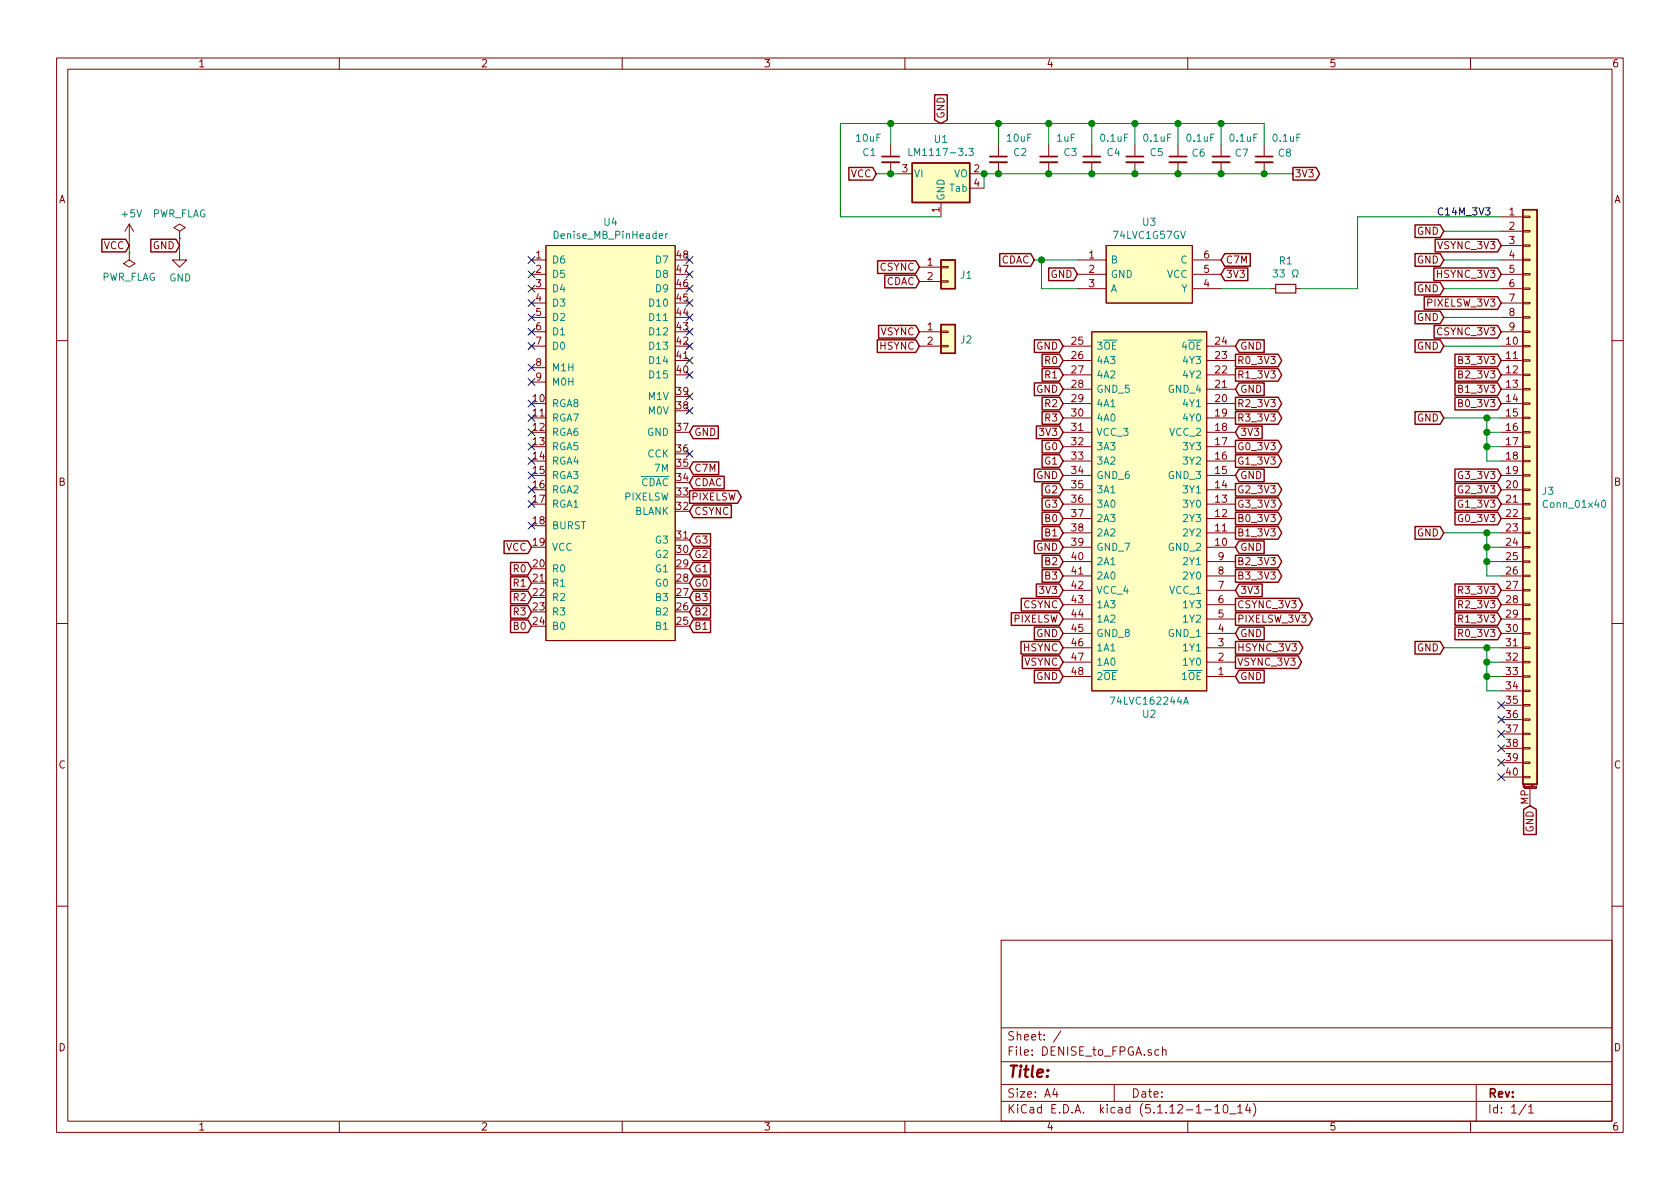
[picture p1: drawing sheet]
EESchema Schematic File Version 4
EELAYER 30 0
EELAYER END
$Descr A4 11693 8268
encoding utf-8
Sheet 1 1
Title ""
Date ""
Rev ""
Comp ""
Comment1 ""
Comment2 ""
Comment3 ""
Comment4 ""
$EndDescr
$Comp
L power:PWR_FLAG #FLG01
U 1 1
P 900 1750
F 0 "#FLG01" H 900 1825 50  0001 C CNN
F 1 "PWR_FLAG" H 900 1923 50  0000 C CNN
F 2 "" H 900 1750 50  0001 C CNN
F 3 "~" H 900 1750 50  0001 C CNN
	1    900  1750
	-1   0    0    1   
$EndComp
$Comp
L power:+5V #PWR01
U 1 1
P 900 1650
F 0 "#PWR01" H 900 1500 50  0001 C CNN
F 1 "+5V" H 915 1823 50  0000 C CNN
F 2 "" H 900 1650 50  0001 C CNN
F 3 "" H 900 1650 50  0001 C CNN
	1    900  1650
	1    0    0    -1  
$EndComp
Wire Wire Line
	900  1750 900  1650
Text GLabel 900  1700 0    50   Input ~ 0
VCC
$Comp
L power:PWR_FLAG #FLG02
U 1 1
P 1250 1650
F 0 "#FLG02" H 1250 1725 50  0001 C CNN
F 1 "PWR_FLAG" H 1250 1823 50  0000 C CNN
F 2 "" H 1250 1650 50  0001 C CNN
F 3 "~" H 1250 1650 50  0001 C CNN
	1    1250 1650
	1    0    0    -1  
$EndComp
$Comp
L power:GND #PWR02
U 1 1
P 1250 1750
F 0 "#PWR02" H 1250 1500 50  0001 C CNN
F 1 "GND" H 1255 1577 50  0000 C CNN
F 2 "" H 1250 1750 50  0001 C CNN
F 3 "" H 1250 1750 50  0001 C CNN
	1    1250 1750
	1    0    0    -1  
$EndComp
Wire Wire Line
	1250 1650 1250 1750
Text GLabel 1250 1700 0    50   Input ~ 0
GND
$Comp
L DENISE_to_FPGA:Denise U4
U 1 1
P 4250 3100
F 0 "U4" H 4250 4665 50  0000 C CNN
F 1 "Denise_MB_PinHeader" H 4250 4574 50  0000 C CNN
F 2 "DENISE_to_FPGA:DIP-48_W15.24mm_Socket_LongPads" H 4200 1600 50  0001 C CNN
F 3 "" H 4200 1600 50  0001 C CNN
	1    4250 3100
	1    0    0    -1  
$EndComp
Text GLabel 3700 3800 0    50   Input ~ 0
VCC
Text GLabel 3700 4050 0    50   Input ~ 0
R1
Text GLabel 3700 3950 0    50   Input ~ 0
R0
Text GLabel 3700 4250 0    50   Input ~ 0
R3
Text GLabel 3700 4150 0    50   Input ~ 0
R2
Text GLabel 3700 4350 0    50   Input ~ 0
B0
Text GLabel 4800 3950 2    50   Input ~ 0
G1
Text GLabel 4800 4050 2    50   Input ~ 0
G0
Text GLabel 4800 4250 2    50   Input ~ 0
B2
Text GLabel 4800 4150 2    50   Input ~ 0
B3
Text GLabel 4800 4350 2    50   Input ~ 0
B1
Text GLabel 4800 3750 2    50   Input ~ 0
G3
Text GLabel 4800 3850 2    50   Input ~ 0
G2
Text GLabel 4800 3450 2    50   Output ~ 0
PIXELSW
Text GLabel 4800 3000 2    50   Input ~ 0
GND
Text GLabel 7400 2600 0    50   Input ~ 0
R1
Text GLabel 7400 2500 0    50   Input ~ 0
R0
Text GLabel 7400 2900 0    50   Input ~ 0
R3
Text GLabel 7400 2800 0    50   Input ~ 0
R2
Text GLabel 7400 3600 0    50   Input ~ 0
B0
Text GLabel 7400 3200 0    50   Input ~ 0
G1
Text GLabel 7400 3100 0    50   Input ~ 0
G0
Text GLabel 7400 3900 0    50   Input ~ 0
B2
Text GLabel 7400 4000 0    50   Input ~ 0
B3
Text GLabel 7400 3700 0    50   Input ~ 0
B1
Text GLabel 7400 3500 0    50   Input ~ 0
G3
Text GLabel 7400 3400 0    50   Input ~ 0
G2
Text GLabel 8600 3600 2    50   Output ~ 0
B0_3V3
Text GLabel 8600 3900 2    50   Output ~ 0
B2_3V3
Text GLabel 8600 3700 2    50   Output ~ 0
B1_3V3
Text GLabel 8600 4000 2    50   Output ~ 0
B3_3V3
Text GLabel 8600 2500 2    50   Output ~ 0
R0_3V3
Text GLabel 8600 3500 2    50   Output ~ 0
G3_3V3
Text GLabel 8600 2600 2    50   Output ~ 0
R1_3V3
Text GLabel 8600 3400 2    50   Output ~ 0
G2_3V3
Text GLabel 8600 3200 2    50   Output ~ 0
G1_3V3
Text GLabel 8600 3100 2    50   Output ~ 0
G0_3V3
Text GLabel 8600 2800 2    50   Output ~ 0
R2_3V3
Text GLabel 8600 2900 2    50   Output ~ 0
R3_3V3
$Comp
L DENISE_to_FPGA:LM1117-3.3 U1
U 1 1
P 6550 1200
F 0 "U1" H 6550 1442 50  0000 C CNN
F 1 "LM1117-3.3" H 6550 1351 50  0000 C CNN
F 2 "Package_TO_SOT_SMD:SOT-223" H 6550 1200 50  0001 C CNN
F 3 "http://www.ti.com/lit/ds/symlink/lm1117.pdf" H 6550 1200 50  0001 C CNN
	1    6550 1200
	1    0    0    -1  
$EndComp
Text GLabel 6100 1200 0    50   Input ~ 0
VCC
Text GLabel 6550 850  1    50   Input ~ 0
GND
Wire Wire Line
	6550 1500 5850 1500
Wire Wire Line
	5850 1500 5850 850 
Wire Wire Line
	6850 1300 6850 1200
Wire Wire Line
	6850 1200 6950 1200
Connection ~ 6850 1200
Text GLabel 9000 1200 2    50   Output ~ 0
3V3
$Comp
L Device:C_Small C1
U 1 1
P 6200 1100
F 0 "C1" H 6000 1150 50  0000 L CNN
F 1 "10uF" H 5950 1250 50  0000 L CNN
F 2 "Capacitor_SMD:C_1206_3216Metric_Pad1.42x1.75mm_HandSolder" H 6200 1100 50  0001 C CNN
F 3 "~" H 6200 1100 50  0001 C CNN
	1    6200 1100
	1    0    0    -1  
$EndComp
Wire Wire Line
	5850 850  6200 850 
Connection ~ 6200 1200
Wire Wire Line
	6200 1200 6250 1200
Wire Wire Line
	6100 1200 6200 1200
Wire Wire Line
	6200 1000 6200 850 
Connection ~ 6200 850 
$Comp
L Device:C_Small C2
U 1 1
P 6950 1100
F 0 "C2" H 7050 1150 50  0000 L CNN
F 1 "10uF" H 7000 1250 50  0000 L CNN
F 2 "Capacitor_SMD:C_1206_3216Metric_Pad1.42x1.75mm_HandSolder" H 6950 1100 50  0001 C CNN
F 3 "~" H 6950 1100 50  0001 C CNN
	1    6950 1100
	1    0    0    -1  
$EndComp
Connection ~ 6950 1200
Wire Wire Line
	6950 1200 7300 1200
Wire Wire Line
	6950 1000 6950 850 
Wire Wire Line
	6200 850  6950 850 
$Comp
L Device:C_Small C3
U 1 1
P 7300 1100
F 0 "C3" H 7400 1150 50  0000 L CNN
F 1 "1uF" H 7350 1250 50  0000 L CNN
F 2 "Capacitor_SMD:C_0805_2012Metric_Pad1.15x1.40mm_HandSolder" H 7300 1100 50  0001 C CNN
F 3 "~" H 7300 1100 50  0001 C CNN
	1    7300 1100
	1    0    0    -1  
$EndComp
Connection ~ 7300 1200
Wire Wire Line
	7300 1000 7300 850 
Wire Wire Line
	7300 850  6950 850 
Connection ~ 6950 850 
$Comp
L Device:C_Small C4
U 1 1
P 7600 1100
F 0 "C4" H 7700 1150 50  0000 L CNN
F 1 "0.1uF" H 7650 1250 50  0000 L CNN
F 2 "DENISE_to_FPGA:C_0805_2012Metric_Pad1.15x1.4mm_HandSolder" H 7600 1100 50  0001 C CNN
F 3 "~" H 7600 1100 50  0001 C CNN
	1    7600 1100
	1    0    0    -1  
$EndComp
$Comp
L Device:C_Small C5
U 1 1
P 7900 1100
F 0 "C5" H 8000 1150 50  0000 L CNN
F 1 "0.1uF" H 7950 1250 50  0000 L CNN
F 2 "DENISE_to_FPGA:C_0805_2012Metric_Pad1.15x1.4mm_HandSolder" H 7900 1100 50  0001 C CNN
F 3 "~" H 7900 1100 50  0001 C CNN
	1    7900 1100
	1    0    0    -1  
$EndComp
Wire Wire Line
	7300 1200 7600 1200
Connection ~ 7600 1200
Wire Wire Line
	7600 1200 7900 1200
Wire Wire Line
	7600 1000 7600 850 
Wire Wire Line
	7600 850  7300 850 
Connection ~ 7300 850 
Wire Wire Line
	7900 1000 7900 850 
Wire Wire Line
	7900 850  7600 850 
Connection ~ 7600 850 
Text GLabel 7400 4100 0    50   Input ~ 0
3V3
Text GLabel 8600 3000 2    50   Input ~ 0
3V3
Text GLabel 7400 2700 0    50   Input ~ 0
GND
Text GLabel 7400 3300 0    50   Input ~ 0
GND
$Comp
L Connector_Generic_MountingPin:Conn_01x40_MountingPin J3
U 1 1
P 10650 3400
F 0 "J3" H 10730 3392 50  0000 L CNN
F 1 "Conn_01x40" H 10730 3301 50  0000 L CNN
F 2 "Connector_FFC-FPC:Hirose_FH12-40S-0.5SH_1x40-1MP_P0.50mm_Horizontal" H 10650 3400 50  0001 C CNN
F 3 "~" H 10650 3400 50  0001 C CNN
	1    10650 3400
	1    0    0    -1  
$EndComp
Text GLabel 10050 2400 0    50   Input ~ 0
GND
Text GLabel 10450 4400 0    50   Input ~ 0
R0_3V3
Text GLabel 10450 4300 0    50   Input ~ 0
R1_3V3
Text GLabel 10450 4200 0    50   Input ~ 0
R2_3V3
Text GLabel 10450 4100 0    50   Input ~ 0
R3_3V3
Text GLabel 10050 2900 0    50   Input ~ 0
GND
Wire Wire Line
	10450 2900 10350 2900
Wire Wire Line
	10350 2900 10350 3000
Wire Wire Line
	10350 3000 10450 3000
Connection ~ 10350 2900
Wire Wire Line
	10350 3000 10350 3100
Wire Wire Line
	10350 3100 10450 3100
Connection ~ 10350 3000
Wire Wire Line
	10350 3100 10350 3200
Connection ~ 10350 3100
Wire Wire Line
	10050 2900 10350 2900
Wire Wire Line
	10450 3200 10350 3200
Text GLabel 10450 2800 0    50   Input ~ 0
B0_3V3
Text GLabel 10450 2700 0    50   Input ~ 0
B1_3V3
Text GLabel 10450 2600 0    50   Input ~ 0
B2_3V3
Text GLabel 10450 2500 0    50   Input ~ 0
B3_3V3
Text GLabel 7400 3000 0    50   Input ~ 0
3V3
Text GLabel 7400 3800 0    50   Input ~ 0
GND
Text GLabel 7400 4400 0    50   Input ~ 0
GND
Text GLabel 7400 4300 0    50   Input ~ 0
PIXELSW
Text GLabel 8600 4300 2    50   Output ~ 0
PIXELSW_3V3
Text GLabel 10450 3300 0    50   Input ~ 0
G3_3V3
Text GLabel 10450 3400 0    50   Input ~ 0
G2_3V3
Text GLabel 10450 3500 0    50   Input ~ 0
G1_3V3
Text GLabel 10450 3600 0    50   Input ~ 0
G0_3V3
Text GLabel 8600 4100 2    50   Input ~ 0
3V3
Wire Wire Line
	10050 2400 10450 2400
Text GLabel 10450 2300 0    50   Input ~ 0
CSYNC_3V3
Text GLabel 10450 2100 0    50   Input ~ 0
PIXELSW_3V3
Text GLabel 10050 1800 0    50   Input ~ 0
GND
Wire Wire Line
	10050 1800 10450 1800
Text GLabel 10650 5600 3    50   Input ~ 0
GND
Text GLabel 7400 4500 0    50   Input ~ 0
HSYNC
Text GLabel 8600 4500 2    50   Output ~ 0
HSYNC_3V3
Text GLabel 10450 1900 0    50   Input ~ 0
HSYNC_3V3
Text GLabel 7400 4600 0    50   Input ~ 0
VSYNC
Text GLabel 8600 4600 2    50   Output ~ 0
VSYNC_3V3
Text GLabel 10450 1700 0    50   Input ~ 0
VSYNC_3V3
Text GLabel 6400 2400 0    50   Input ~ 0
HSYNC
Text GLabel 6400 2300 0    50   Input ~ 0
VSYNC
$Comp
L Connector_Generic:Conn_01x02 J1
U 1 1
P 6600 1850
F 0 "J1" H 6680 1796 50  0000 L CNN
F 1 "Conn_01x02" H 6680 1751 50  0001 L CNN
F 2 "Connector_PinHeader_2.54mm:PinHeader_1x02_P2.54mm_Horizontal" H 6600 1850 50  0001 C CNN
F 3 "~" H 6600 1850 50  0001 C CNN
	1    6600 1850
	1    0    0    -1  
$EndComp
Wire Wire Line
	7900 1200 8200 1200
Connection ~ 7900 1200
$Comp
L Connector_Generic:Conn_01x02 J2
U 1 1
P 6600 2300
F 0 "J2" H 6680 2246 50  0000 L CNN
F 1 "Conn_01x02" H 6680 2201 50  0001 L CNN
F 2 "Connector_PinHeader_2.54mm:PinHeader_1x02_P2.54mm_Horizontal" H 6600 2300 50  0001 C CNN
F 3 "~" H 6600 2300 50  0001 C CNN
	1    6600 2300
	1    0    0    -1  
$EndComp
$Comp
L Device:C_Small C6
U 1 1
P 8200 1100
F 0 "C6" H 8292 1146 50  0000 L CNN
F 1 "0.1uF" H 8250 1250 50  0000 L CNN
F 2 "DENISE_to_FPGA:C_0805_2012Metric_Pad1.15x1.4mm_HandSolder" H 8200 1100 50  0001 C CNN
F 3 "~" H 8200 1100 50  0001 C CNN
	1    8200 1100
	1    0    0    -1  
$EndComp
Wire Wire Line
	8200 1000 8200 850 
Wire Wire Line
	8200 850  7900 850 
Connection ~ 7900 850 
Connection ~ 8200 1200
Text GLabel 10050 2200 0    50   Input ~ 0
GND
Wire Wire Line
	10050 2200 10450 2200
Text GLabel 10050 2000 0    50   Input ~ 0
GND
Wire Wire Line
	10050 2000 10450 2000
Text GLabel 10050 1600 0    50   Input ~ 0
GND
Wire Wire Line
	10050 1600 10450 1600
$Comp
L Device:R_Small R1
U 1 1
P 8950 2000
F 0 "R1" V 8754 2000 50  0000 C CNN
F 1 "33 Ω" V 8845 2000 50  0000 C CNN
F 2 "Resistor_SMD:R_0805_2012Metric_Pad1.20x1.40mm_HandSolder" H 8950 2000 50  0001 C CNN
F 3 "~" H 8950 2000 50  0001 C CNN
	1    8950 2000
	0    1    1    0   
$EndComp
Text Label 10000 1500 0    50   ~ 0
C14M_3V3
NoConn ~ 10450 5400
NoConn ~ 10450 5200
NoConn ~ 10450 5000
NoConn ~ 10450 4900
NoConn ~ 10450 5100
NoConn ~ 10450 5300
Wire Wire Line
	10450 4000 10350 4000
Wire Wire Line
	10050 3700 10350 3700
Connection ~ 10350 3900
Wire Wire Line
	10350 3900 10350 4000
Connection ~ 10350 3800
Wire Wire Line
	10350 3900 10450 3900
Wire Wire Line
	10350 3800 10350 3900
Connection ~ 10350 3700
Wire Wire Line
	10350 3800 10450 3800
Wire Wire Line
	10350 3700 10350 3800
Wire Wire Line
	10450 3700 10350 3700
Text GLabel 10050 3700 0    50   Input ~ 0
GND
Wire Wire Line
	10450 4800 10350 4800
Wire Wire Line
	10050 4500 10350 4500
Connection ~ 10350 4700
Wire Wire Line
	10350 4700 10350 4800
Connection ~ 10350 4600
Wire Wire Line
	10350 4700 10450 4700
Wire Wire Line
	10350 4600 10350 4700
Connection ~ 10350 4500
Wire Wire Line
	10350 4600 10450 4600
Wire Wire Line
	10350 4500 10350 4600
Wire Wire Line
	10450 4500 10350 4500
Text GLabel 10050 4500 0    50   Input ~ 0
GND
NoConn ~ 3700 1800
NoConn ~ 3700 1900
NoConn ~ 3700 2000
NoConn ~ 3700 2100
NoConn ~ 3700 2200
NoConn ~ 3700 2300
NoConn ~ 3700 2400
NoConn ~ 3700 2550
NoConn ~ 3700 2650
NoConn ~ 3700 2800
NoConn ~ 3700 2900
NoConn ~ 3700 3000
NoConn ~ 3700 3100
NoConn ~ 3700 3200
NoConn ~ 3700 3300
NoConn ~ 3700 3400
NoConn ~ 3700 3500
NoConn ~ 3700 3650
NoConn ~ 4800 1800
NoConn ~ 4800 1900
NoConn ~ 4800 2000
NoConn ~ 4800 2100
NoConn ~ 4800 2200
NoConn ~ 4800 2300
NoConn ~ 4800 2400
NoConn ~ 4800 2500
NoConn ~ 4800 2600
NoConn ~ 4800 2750
NoConn ~ 4800 2850
NoConn ~ 4800 3150
Text GLabel 4800 3250 2    50   Input ~ 0
C7M
Text GLabel 4800 3350 2    50   Input ~ 0
CDAC
$Comp
L DENISE_to_FPGA:74LVC162244A U2
U 1 1
P 8000 3600
F 0 "U2" H 8000 4965 50  0000 C CNN
F 1 "74LVC162244A" H 8000 4874 50  0000 C CNN
F 2 "Package_SO:TSSOP-48_6.1x12.5mm_P0.5mm" H 8450 4800 50  0001 L CNN
F 3 "" H 8450 4700 50  0001 L CNN
	1    8000 3600
	-1   0    0    1   
$EndComp
Text GLabel 7400 2400 0    50   Input ~ 0
GND
Text GLabel 7400 4700 0    50   Input ~ 0
GND
Text GLabel 8600 4700 2    50   Input ~ 0
GND
Text GLabel 8600 4400 2    50   Input ~ 0
GND
Text GLabel 8600 3800 2    50   Input ~ 0
GND
Text GLabel 8600 3300 2    50   Input ~ 0
GND
Text GLabel 8600 2700 2    50   Input ~ 0
GND
Text GLabel 8600 2400 2    50   Input ~ 0
GND
Text GLabel 6400 1950 0    50   Input ~ 0
CDAC
Text GLabel 4800 3550 2    50   Input ~ 0
CSYNC
Text GLabel 7400 4200 0    50   Input ~ 0
CSYNC
Text GLabel 8600 4200 2    50   Output ~ 0
CSYNC_3V3
Text GLabel 6400 1850 0    50   Input ~ 0
CSYNC
$Comp
L Device:C_Small C7
U 1 1
P 8500 1100
F 0 "C7" H 8592 1146 50  0000 L CNN
F 1 "0.1uF" H 8550 1250 50  0000 L CNN
F 2 "DENISE_to_FPGA:C_0805_2012Metric_Pad1.15x1.4mm_HandSolder" H 8500 1100 50  0001 C CNN
F 3 "~" H 8500 1100 50  0001 C CNN
	1    8500 1100
	1    0    0    -1  
$EndComp
$Comp
L Device:C_Small C8
U 1 1
P 8800 1100
F 0 "C8" H 8892 1146 50  0000 L CNN
F 1 "0.1uF" H 8850 1250 50  0000 L CNN
F 2 "DENISE_to_FPGA:C_0805_2012Metric_Pad1.15x1.4mm_HandSolder" H 8800 1100 50  0001 C CNN
F 3 "~" H 8800 1100 50  0001 C CNN
	1    8800 1100
	1    0    0    -1  
$EndComp
Wire Wire Line
	8200 850  8500 850 
Wire Wire Line
	8500 850  8500 1000
Connection ~ 8200 850 
Wire Wire Line
	8500 850  8800 850 
Wire Wire Line
	8800 850  8800 1000
Connection ~ 8500 850 
Wire Wire Line
	8200 1200 8500 1200
Wire Wire Line
	8800 1200 8500 1200
Connection ~ 8500 1200
Wire Wire Line
	9000 1200 8800 1200
Connection ~ 8800 1200
Text GLabel 8500 1900 2    50   Input ~ 0
3V3
Text GLabel 7200 1800 0    50   Input ~ 0
CDAC
Text GLabel 7500 1900 0    50   Input ~ 0
GND
Wire Wire Line
	9450 1500 10450 1500
Text GLabel 8500 1800 2    50   Input ~ 0
C7M
$Comp
L DENISE_to_FPGA:74LVC1G57GV U3
U 1 1
P 8000 1900
F 0 "U3" H 8000 2265 50  0000 C CNN
F 1 "74LVC1G57GV" H 8000 2174 50  0000 C CNN
F 2 "Package_SO:TSOP-6_1.65x3.05mm_P0.95mm" H 8350 2100 50  0001 L CNN
F 3 "" H 8350 2000 50  0001 L CNN
	1    8000 1900
	1    0    0    -1  
$EndComp
Wire Wire Line
	8500 2000 8850 2000
Wire Wire Line
	7200 1800 7250 1800
Wire Wire Line
	7250 1800 7250 2000
Wire Wire Line
	7250 2000 7500 2000
Connection ~ 7250 1800
Wire Wire Line
	7250 1800 7500 1800
Wire Wire Line
	9450 2000 9450 1500
Wire Wire Line
	9050 2000 9450 2000
$EndSCHEMATC
